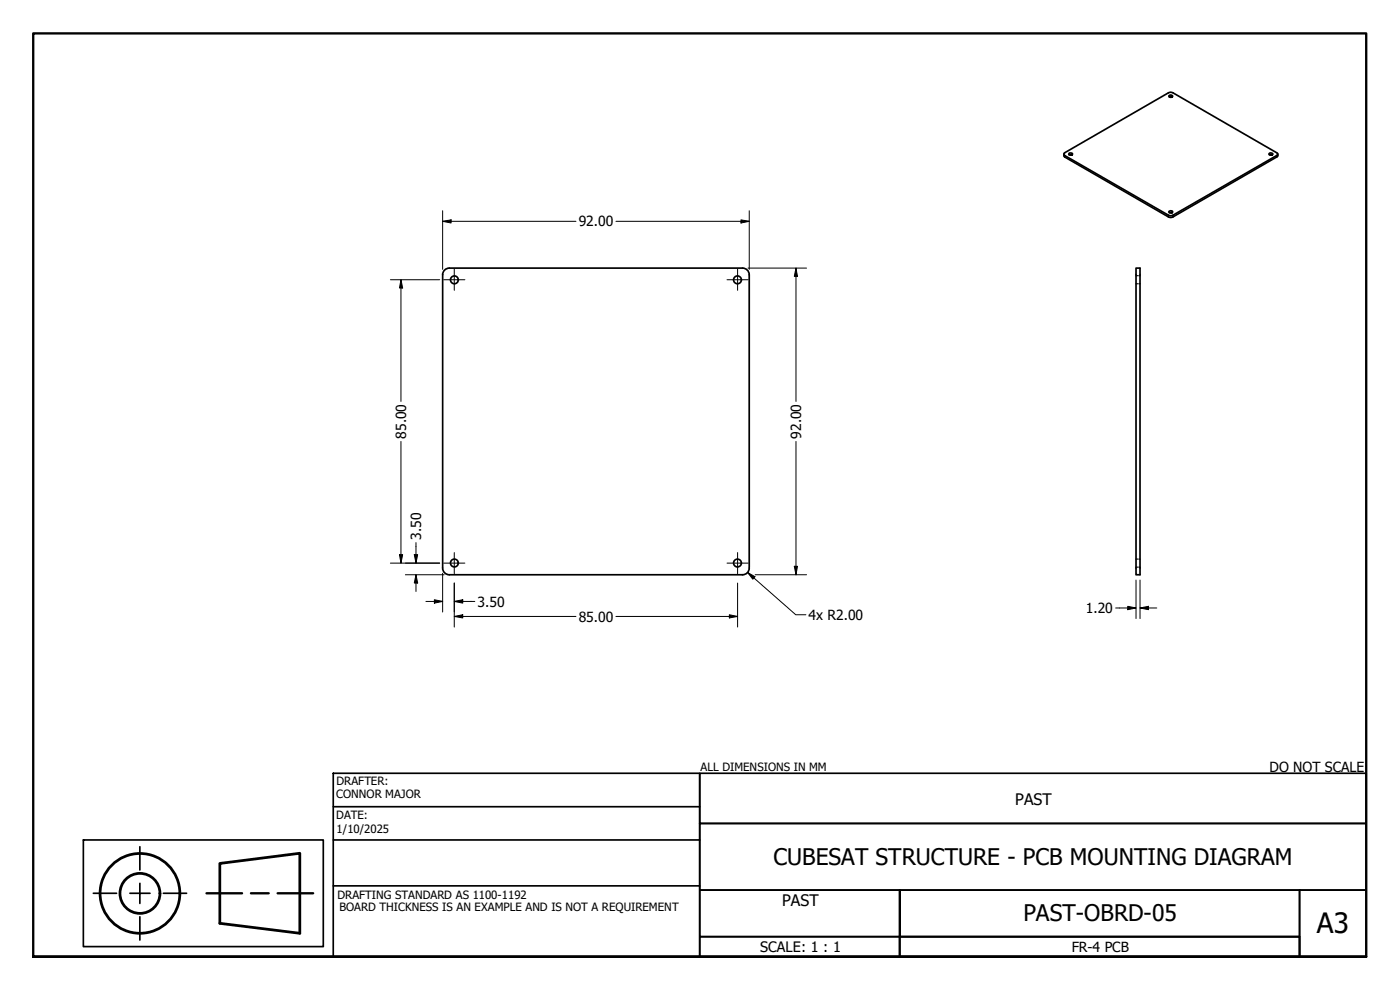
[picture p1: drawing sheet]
<svg xmlns="http://www.w3.org/2000/svg" width="420mm" height="297mm" viewBox="0 0 420 297" stroke-linecap="round" stroke-linejoin="round" font-family="sans-serif">
<!-- layer: Visible (ANSI) -->
<g fill="none" stroke="#000" stroke-width=".51">
<path d="M350.8 28.7l.6-.2 .5 .4-.7 .3-.4-.3zM351 29.1h.8M319.3 46.2l.2 .9 31.1 18 .7 .2 .7-.2 31.2-18 .2-.2 .1-.7M319.3 46l31.3-18.1 .7-.2 .7 .2 31.2 17.9 .3 .4-.3 .5-31.2 17.9-.7 .2-.7-.2-31.1-17.9zM320.8 46.1l.6-.2 .5 .2v.2l-.8 .2-.3-.1zM320.9 46.5h.9M380.9 46.1l.5-.2 .6 .4-.8 .2-.4-.2zM381 46.5h.8M350.8 63.4l.9-.1 .2 .4-.7 .2-.3-.1zM351 63.8h.8M132.8 82.4v88M134.8 80.4a2 2 0 0 0-2 2"/>
<path d="M134.9 80.4h88M222.9 80.4a2 2 0 0 1 2 2M224.9 82.4v88M340.9 80.4h1.2v92.1h-1.2zM132.8 170.5a2 2 0 0 0 2 2M134.9 172.5h88M224.9 170.5a2 2 0 0 1-2 2"/>
<circle cx="136.4" cy="84" r="1.17"/>
<circle cx="221.3" cy="84" r="1.17"/>
<circle cx="136.4" cy="168.9" r="1.17"/>
<circle cx="221.3" cy="168.9" r="1.17"/>
</g>
<!-- layer: Hidden (ANSI) -->
<path d="M340.9 85.1h.5M340.9 82.7h.5M341.8 85.1h.3M341.8 82.7h.3M340.9 170.2h.5M340.9 167.8h.5M341.8 170.2h.3M341.8 167.8h.3" fill="none" stroke="#000" stroke-width=".38"/>
<!-- layer: Visible Narrow (ANSI) -->
<path d="M319.5 46.7v.4M383.2 46.7v.4M350.6 64.6v.5M352 64.6v.5" fill="none" stroke="#000" stroke-width=".38"/>
<!-- layer: Border (ANSI) -->
<path d="M10 287.1v-277.1h400v277.1h-400h400" fill="none" stroke="#000" stroke-width=".7"/>
<!-- layer: Title (ANSI) -->
<g fill="none" stroke="#000" stroke-width=".51">
<path d="M100 232h110v55.1h-110zM210 232h200v15.1h-200zM25 252h72v32h-72zM42 254v7M100 252h110M100 242h110M210 247.1h200v20h-200zM28 268h7M42 265v3h-3M42 275.1v7M45 268h-3v3.1M49 268h7"/>
<path d="M100 265.8h110M210 267.1v13.9h60v-13.9h120v13.9h-120v-13.9zM390 267.1h20v20h-20zM210 281h60v6.1h-60zM270 281h120v6.1h-120z"/>
</g>
<path d="M62 268h10.6M75.3 268h5.3M83.3 268h10.7" fill="none" stroke="#000" stroke-width=".7"/>
<g fill="none" stroke="#000" stroke-width=".83">
<path d="M66 259.1l24-3.1v24l-24-3z"/>
<circle cx="42" cy="268.1" r="12"/>
<circle cx="42" cy="268.1" r="6"/>
</g>
<!-- layer: Center Mark (ANSI) -->
<path d="M133.2 83.9h6.3M136.3 80.8v6.3M218.2 83.9h6.3M221.4 80.8v6.3M133.2 169h6.3M136.3 165.8v6.3M218.2 169h6.3M221.4 165.8v6.3" fill="none" stroke="#000" stroke-width=".3"/>
<!-- layer: Dimension (ANSI) -->
<g fill="none" stroke="#000" stroke-width=".3">
<path d="M132.8 66.4l2.6-.4v.9zM132.8 63.2v17.6M132.8 66.4h40M184.8 66.4h40.1M222.4 66l2.5 .4-2.5 .5zM224.9 63.2v17.6M117.2 83.9h14.8M120.3 83.9l.5 2.5h-.9zM120.3 83.9v36.5M224.5 80.4h17.6M238.9 80.4l.4 2.5h-.9zM238.9 80.4v40"/>
<path d="M120.3 132.4v36.6M238.9 132.4v40.1M117.2 169h14.8M119.9 166.4h.9l-.5 2.6zM121.7 172.5h11.6M124.3 166.4h1l-.5 2.6zM124.8 172.5l.5 2.4h-1zM124.8 162.8v6.2M124.8 172.5v5M130.4 179.9l2.4 .6-2.4 .5zM132.8 172v11.6M136.3 174.9v13.2"/>
<path d="M221.4 174.9v13.2M224.3 171.8l2.3 1.2-.7 .8zM224.3 171.8l14.5 12.7h3.1M226.6 172.5h15.5M238.4 169.9h.9l-.4 2.6zM340.9 174v11.6M342.1 174v11.6M127.8 180.5h5M136.3 185l2.6-.5v.9zM136.3 180.5l2.6-.6v1.1zM136.3 185h36.5M136.3 180.5h6.2"/>
<path d="M184.8 185h36.6M218.9 184.5l2.5 .5-2.5 .4zM334.8 182.4h6.1M338.5 181.9l2.4 .5-2.4 .5zM342.1 182.4l2.6-.5v1zM342.1 182.4h5.1"/>
</g>
<g fill="#000">
<path d="M132.8 66.4l2.6-.4v.9zM222.4 66l2.5 .4-2.5 .5zM120.3 83.9l.5 2.5h-.9zM238.9 80.4l.4 2.5h-.9zM119.9 166.4h.9l-.5 2.6zM124.3 166.4h1l-.5 2.6zM124.8 172.5l.5 2.4h-1zM136.3 180.5l2.6-.6v1.1zM224.3 171.8l2.3 1.2-.7 .8zM238.4 169.9h.9l-.4 2.6zM130.4 179.9l2.4 .6-2.4 .5zM136.3 185l2.6-.5v.9z"/>
<path d="M218.9 184.5l2.5 .5-2.5 .4zM338.5 181.9l2.4 .5-2.4 .5zM342.1 182.4l2.6-.5v1z"/>
</g>
<text font-size="8.4" x="395.2" y="280.1">A3</text>
<g font-size="6.9">
<text x="232.1" y="259.6">CUBESAT STRUCTURE - PCB MOUNTING DIAGRAM</text>
<text x="307.1" y="276.5">PAST-OBRD-05</text>
</g>
<g font-size="4.8">
<text x="304.7" y="241.5">PAST</text>
<text x="234.8" y="271.7">PAST</text>
</g>
<text font-size="4.3" x="228.1" y="285.7">SCALE: 1 : 1</text>
<g font-size="4.2">
<text x="173.7" y="67.9">92.00</text>
<text x="121.9" y="131.6" transform="rotate(-90 121.9 131.6)">85.00</text>
<text x="240.4" y="131.6" transform="rotate(-90 240.4 131.6)">92.00</text>
<text x="126.4" y="162" transform="rotate(-90 126.4 162)">3.50</text>
<text x="143.3" y="182">3.50</text>
<text x="242.6" y="186">4x R2.00</text>
<text x="325.9" y="183.9">1.20</text>
<text x="173.7" y="186.5">85.00</text>
<text x="381" y="231.5">DO NOT SCALE</text>
<text x="321.6" y="285.6">FR-4 PCB</text>
</g>
<g font-size="3.4">
<text x="210.2" y="231.2">ALL DIMENSIONS IN MM</text>
<text x="100.9" y="239.5">CONNOR MAJOR</text>
<text x="101" y="235.4">DRAFTER:</text>
<text x="100.9" y="245.6">DATE:</text>
<text x="101" y="250">1/10/2025</text>
<text x="101.3" y="269.6">DRAFTING STANDARD AS 1100-1192</text>
<text x="101.9" y="273.4">BOARD THICKNESS IS AN EXAMPLE AND IS NOT A REQUIREMENT</text>
</g>
</svg>
